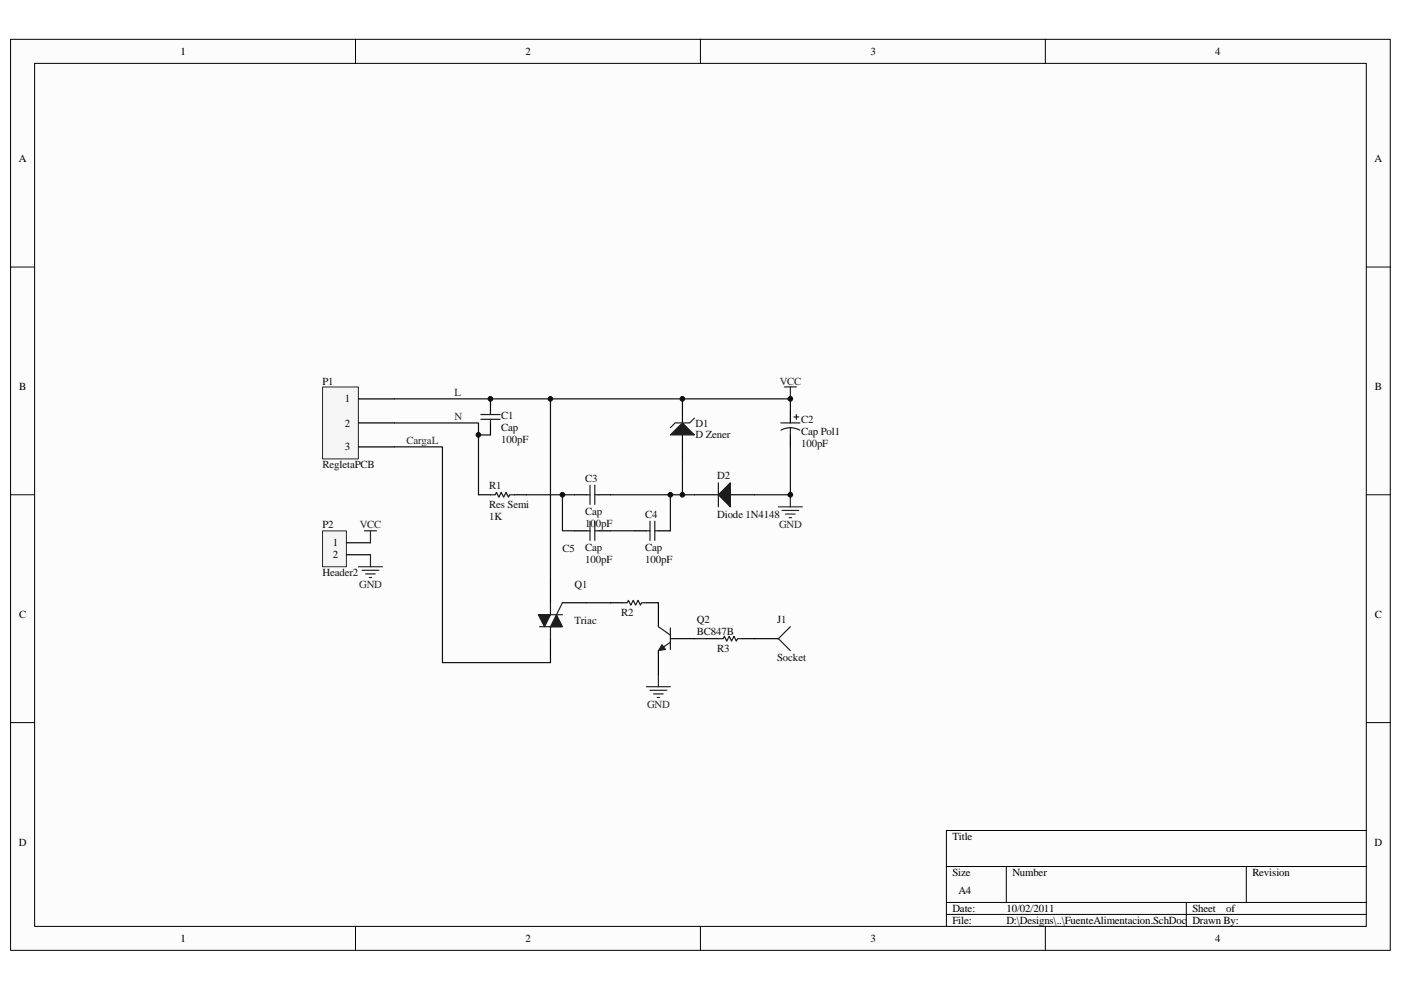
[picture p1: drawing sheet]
<svg xmlns="http://www.w3.org/2000/svg" width="297mm" height="210mm" viewBox="0 0 297 210" stroke-linecap="round" stroke-linejoin="round" font-family="sans-serif">
<path d="M2.3 8.4h292.5v193.2h-292.5z" fill="#fcfcfc"/>
<path d="M2.2 8.3h292.6v193.3h-292.6z" fill="none" stroke="#000" stroke-width=".21"/>
<path d="M7.4 13.5h282.3v183h-282.3z" fill="#fcfcfc"/>
<g fill="none" stroke="#000" stroke-width=".21">
<path d="M7.3 13.4h282.4v183.1h-282.4zM75.4 8.3v5.1M148.5 8.3v5.1M221.6 8.3v5.1M2.2 56.6h5.1M289.7 56.6h5.1M2.2 104.9h5.1M289.7 104.9h5.1M2.2 153.3h5.1M289.7 153.3h5.1M289.7 176.1h-89v20.4M75.4 196.5v5.1"/>
<path d="M148.5 196.5v5.1M200.7 183.8h89M200.7 191.4h89M200.7 194h89M213.4 183.8v7.6M221.6 196.5v5.1M251.5 191.4v5.1M264.2 183.8v7.6"/>
</g>
<path d="M144.7 84.6v5.1M144.7 92.2v5.1M167.6 87.2v2.5M167.6 92.2v2.6M101.4 104.9h2.6M109.1 104.9h2.5M121.8 104.9h2.5M126.9 104.9h2.5M147.2 104.9h5.1M154.9 104.9h5.1" fill="none" stroke="#000" stroke-width=".25"/>
<g fill="#1c1c1c" stroke="#1c1c1c" stroke-width=".25">
<path d="M142.1 92.2l2.6-2.5 2.5 2.5z"/>
<path d="M152.3 104.9l2.6-2.5v5.1z"/>
</g>
<path d="M147.2 88.7l-1 1h-3.1l-1 1M165.5 89.7h4.1M165.6 91.2l.8-.3 1.2-.2 1.2 .2 .8 .3M167.6 90.7v1.5M168.3 88.4h1.1M168.8 87.9v1M104 104.9h1l.3-.5 .5 1.1 .5-1.1 .5 1.1 .5-1.1 .5 1.1 .3-.6h1M124.3 104.9h.8M125.1 102.9v4.1M126.1 102.9v4.1M126.1 104.9h.8M152.3 102.4v5.1" fill="none" stroke="#1c1c1c" stroke-width=".25"/>
<path d="M166.3 82.1h2.5M167.6 82.1v2.5M165 107.5h5.1M165.8 108.3h3.6M166.6 109h2M167.3 109.8h.5M167.6 104.9v2.6" fill="none" stroke="#262626" stroke-width=".25"/>
<path d="M83.6 84.6h84v2.6M144.7 97.3v7.6M167.6 94.8v10.1h-7.6M111.6 104.9h10.2M129.4 104.9h17.8" fill="none" stroke="#0e0e0e" stroke-width=".25"/>
<path d="M68.4 82.1h7.6v15.2h-7.6z" fill="#f5f5f5"/>
<path d="M68.4 82.1h7.6v15.2h-7.6z" fill="none" stroke="#262626" stroke-width=".21"/>
<path d="M76 84.6h7.6M76 89.7h7.6M76 94.8h7.6M116.7 122.7v5.1M116.7 135.5v5M119.2 127.8h5.1M129.4 127.8h2.6M137.1 127.8h2.5M149.8 135.5h2.5M157.4 135.5h2.6" fill="none" stroke="#000" stroke-width=".25"/>
<path d="M83.6 94.8h10.2v45.7h22.9M83.6 89.7h17.8v15.2M116.7 84.6v38.1M124.3 127.8h5.1M147.2 135.5h2.6" fill="none" stroke="#0e0e0e" stroke-width=".25"/>
<path d="M114.1 130.4h5.1M114.4 132.9h4.6M116.7 127.8v2.6M116.7 132.9v2.6M119.2 127.8l-1.2 2.6M132 127.8h1l.2-.5 .5 1.1 .6-1.1 .5 1.1 .5-1.1 .5 1.1 .2-.6h1.1M152.3 135.5h1l.3-.5 .5 1 .5-1 .5 1 .5-1 .5 1 .3-.5h1" fill="none" stroke="#1c1c1c" stroke-width=".25"/>
<g fill="#1c1c1c" stroke="#1c1c1c" stroke-width=".25">
<path d="M114.1 130.4h2.6l-1.3 2.5z"/>
<path d="M118 130.4l1.2 2.5h-2.5z"/>
</g>
<path d="M137.1 145.6h5M137.8 146.4h3.6M138.6 147.2h2M139.3 147.9h.5M139.6 143.1v2.5" fill="none" stroke="#262626" stroke-width=".25"/>
<path d="M68.4 112.6h5v7.6h-5z" fill="#f5f5f5"/>
<path d="M68.4 112.6h5v7.6h-5z" fill="none" stroke="#262626" stroke-width=".21"/>
<path d="M104 84.6v2.6M104 89.7v2.5M73.5 115.1h5M73.5 117.7h5M121.8 112.6h2.5M126.9 112.6h2.5M134.5 112.6h2.6M139.6 112.6h2.5M139.6 127.8v5.1M139.6 138v5.1M142.1 135.5h5.1M160 135.5h5" fill="none" stroke="#000" stroke-width=".25"/>
<path d="M77.3 112.6h2.5M78.5 112.6v2.5M78.5 117.7v2.5M76 120.2h5.1M76.8 121h3.5M77.5 121.7h2.1M78.3 122.5h.5" fill="none" stroke="#262626" stroke-width=".25"/>
<g fill="none" stroke="#1c1c1c" stroke-width=".25">
<path d="M102 88.9h4M102 87.9h4M104 87.2v.7M104 88.9v.8M124.3 112.6h.8M125.1 110.6v4M126.1 110.6v4M126.1 112.6h.8M137.1 112.6h.7M137.8 110.6v4M138.8 110.6v4M138.8 112.6h.8"/>
<path d="M139.6 132.9l2.5 1.8M142.1 136.2l-2.5 1.8M142.1 133.2v4.6M167.6 132.9l-2.6 2.6 2.6 2.5"/>
</g>
<path d="M101.4 92.2h2.6M119.2 104.9v7.7h2.6M129.4 112.6h5.1M142.1 104.9v7.7" fill="none" stroke="#0e0e0e" stroke-width=".25"/>
<path d="M140.4 136.7l.7 1.1-1.5 .2z" fill="#1c1c1c" stroke="#1c1c1c" stroke-width=".21"/>
<g fill="#0e0e0e" stroke="#0e0e0e" stroke-width=".21">
<circle cx="101.4" cy="92.2" r=".49"/>
<circle cx="104" cy="84.6" r=".5"/>
<circle cx="116.7" cy="84.6" r=".49"/>
<circle cx="119.2" cy="104.9" r=".5"/>
<circle cx="142.1" cy="104.9" r=".49"/>
<circle cx="144.7" cy="104.9" r=".49"/>
<circle cx="144.7" cy="84.6" r=".49"/>
<circle cx="167.6" cy="104.9" r=".49"/>
<circle cx="167.6" cy="84.6" r=".49"/>
</g>
<g font-size="2.3">
<text x="38.3" y="11.6">1</text>
<text x="111.4" y="11.6">2</text>
<text x="184.5" y="11.6">3</text>
<text x="257.7" y="11.6">4</text>
<text x="4" y="34.5">A</text>
<text x="291.4" y="34.5">A</text>
<text x="4" y="82.8">B</text>
<text x="291.5" y="82.8">B</text>
<text x="73.1" y="85.4">1</text>
<text x="73.1" y="90.5">2</text>
<text x="73.1" y="95.5">3</text>
<text x="70.6" y="115.9">1</text>
<text x="70.6" y="118.4">2</text>
<text x="4" y="131.1">C</text>
<text x="291.5" y="131.1">C</text>
<text x="4" y="179.4">D</text>
<text x="201.9" y="178.1">Title</text>
<text x="291.4" y="179.4">D</text>
<text x="201.9" y="185.8">Size</text>
<text x="214.6" y="185.8">Number</text>
<text x="265.5" y="185.8">Revision</text>
<text x="203.2" y="189.6">A4</text>
<text x="201.9" y="193.4">Date:</text>
<text x="201.9" y="195.9">File:</text>
<text x="213.4" y="193.4">10/02/2011</text>
<text x="213.4" y="195.9">D:\Designs\..\FuenteAlimentacion.SchDoc Drawn By:</text>
<text x="252.8" y="193.4">Sheet</text>
<text x="259.9" y="193.4">of</text>
<text x="38.3" y="199.8">1</text>
<text x="111.4" y="199.8">2</text>
<text x="184.5" y="199.8">3</text>
<text x="257.7" y="199.8">4</text>
</g>
<g font-size="2.3" fill="#0e0e0e">
<text x="68.4" y="81.6">P1</text>
<text x="106.3" y="88.9">C1</text>
<text x="169.9" y="89.7">C2</text>
<text x="106.3" y="94">100pF</text>
<text x="106.3" y="91.5">Cap</text>
<text x="147.5" y="90.5">D1</text>
<text x="147.5" y="93">D Zener</text>
<text x="169.9" y="94.8">100pF</text>
<text x="169.9" y="92.2">Cap Pol1</text>
<text x="68.4" y="99.4">RegletaPCB</text>
<text x="152.1" y="101.6">D2</text>
<text x="103.7" y="103.7">R1</text>
<text x="103.7" y="107.7">Res Semi</text>
<text x="124.1" y="102.2">C3</text>
<text x="68.4" y="112.1">P2</text>
<text x="103.7" y="110.3">1K</text>
<text x="124.1" y="111.8">100pF</text>
<text x="124.1" y="109.3">Cap</text>
<text x="136.8" y="109.8">C4</text>
<text x="152.1" y="109.8">Diode 1N4148</text>
<text x="119.2" y="117.2">C5</text>
<text x="124.1" y="119.4">100pF</text>
<text x="124.1" y="116.9">Cap</text>
<text x="136.8" y="119.4">100pF</text>
<text x="136.8" y="116.9">Cap</text>
<text x="68.4" y="122.2">Header2</text>
<text x="121.8" y="124.8">Q1</text>
<text x="131.7" y="130.6">R2</text>
<text x="121.8" y="132.4">Triac</text>
<text x="147.7" y="132.2">Q2</text>
<text x="147.7" y="134.7">BC847B</text>
<text x="164.8" y="132.2">J1</text>
<text x="152.1" y="138.3">R3</text>
<text x="164.8" y="140.3">Socket</text>
</g>
<g font-size="2.3" fill="#262626">
<text x="165.3" y="81.6">VCC</text>
<text x="96.4" y="89.2">N</text>
<text x="96.4" y="84.1">L</text>
<text x="86.2" y="94.3">CargaL</text>
<text x="76.3" y="112.1">VCC</text>
<text x="165.2" y="112">GND</text>
<text x="76.1" y="124.7">GND</text>
<text x="137.2" y="150.2">GND</text>
</g>
</svg>
